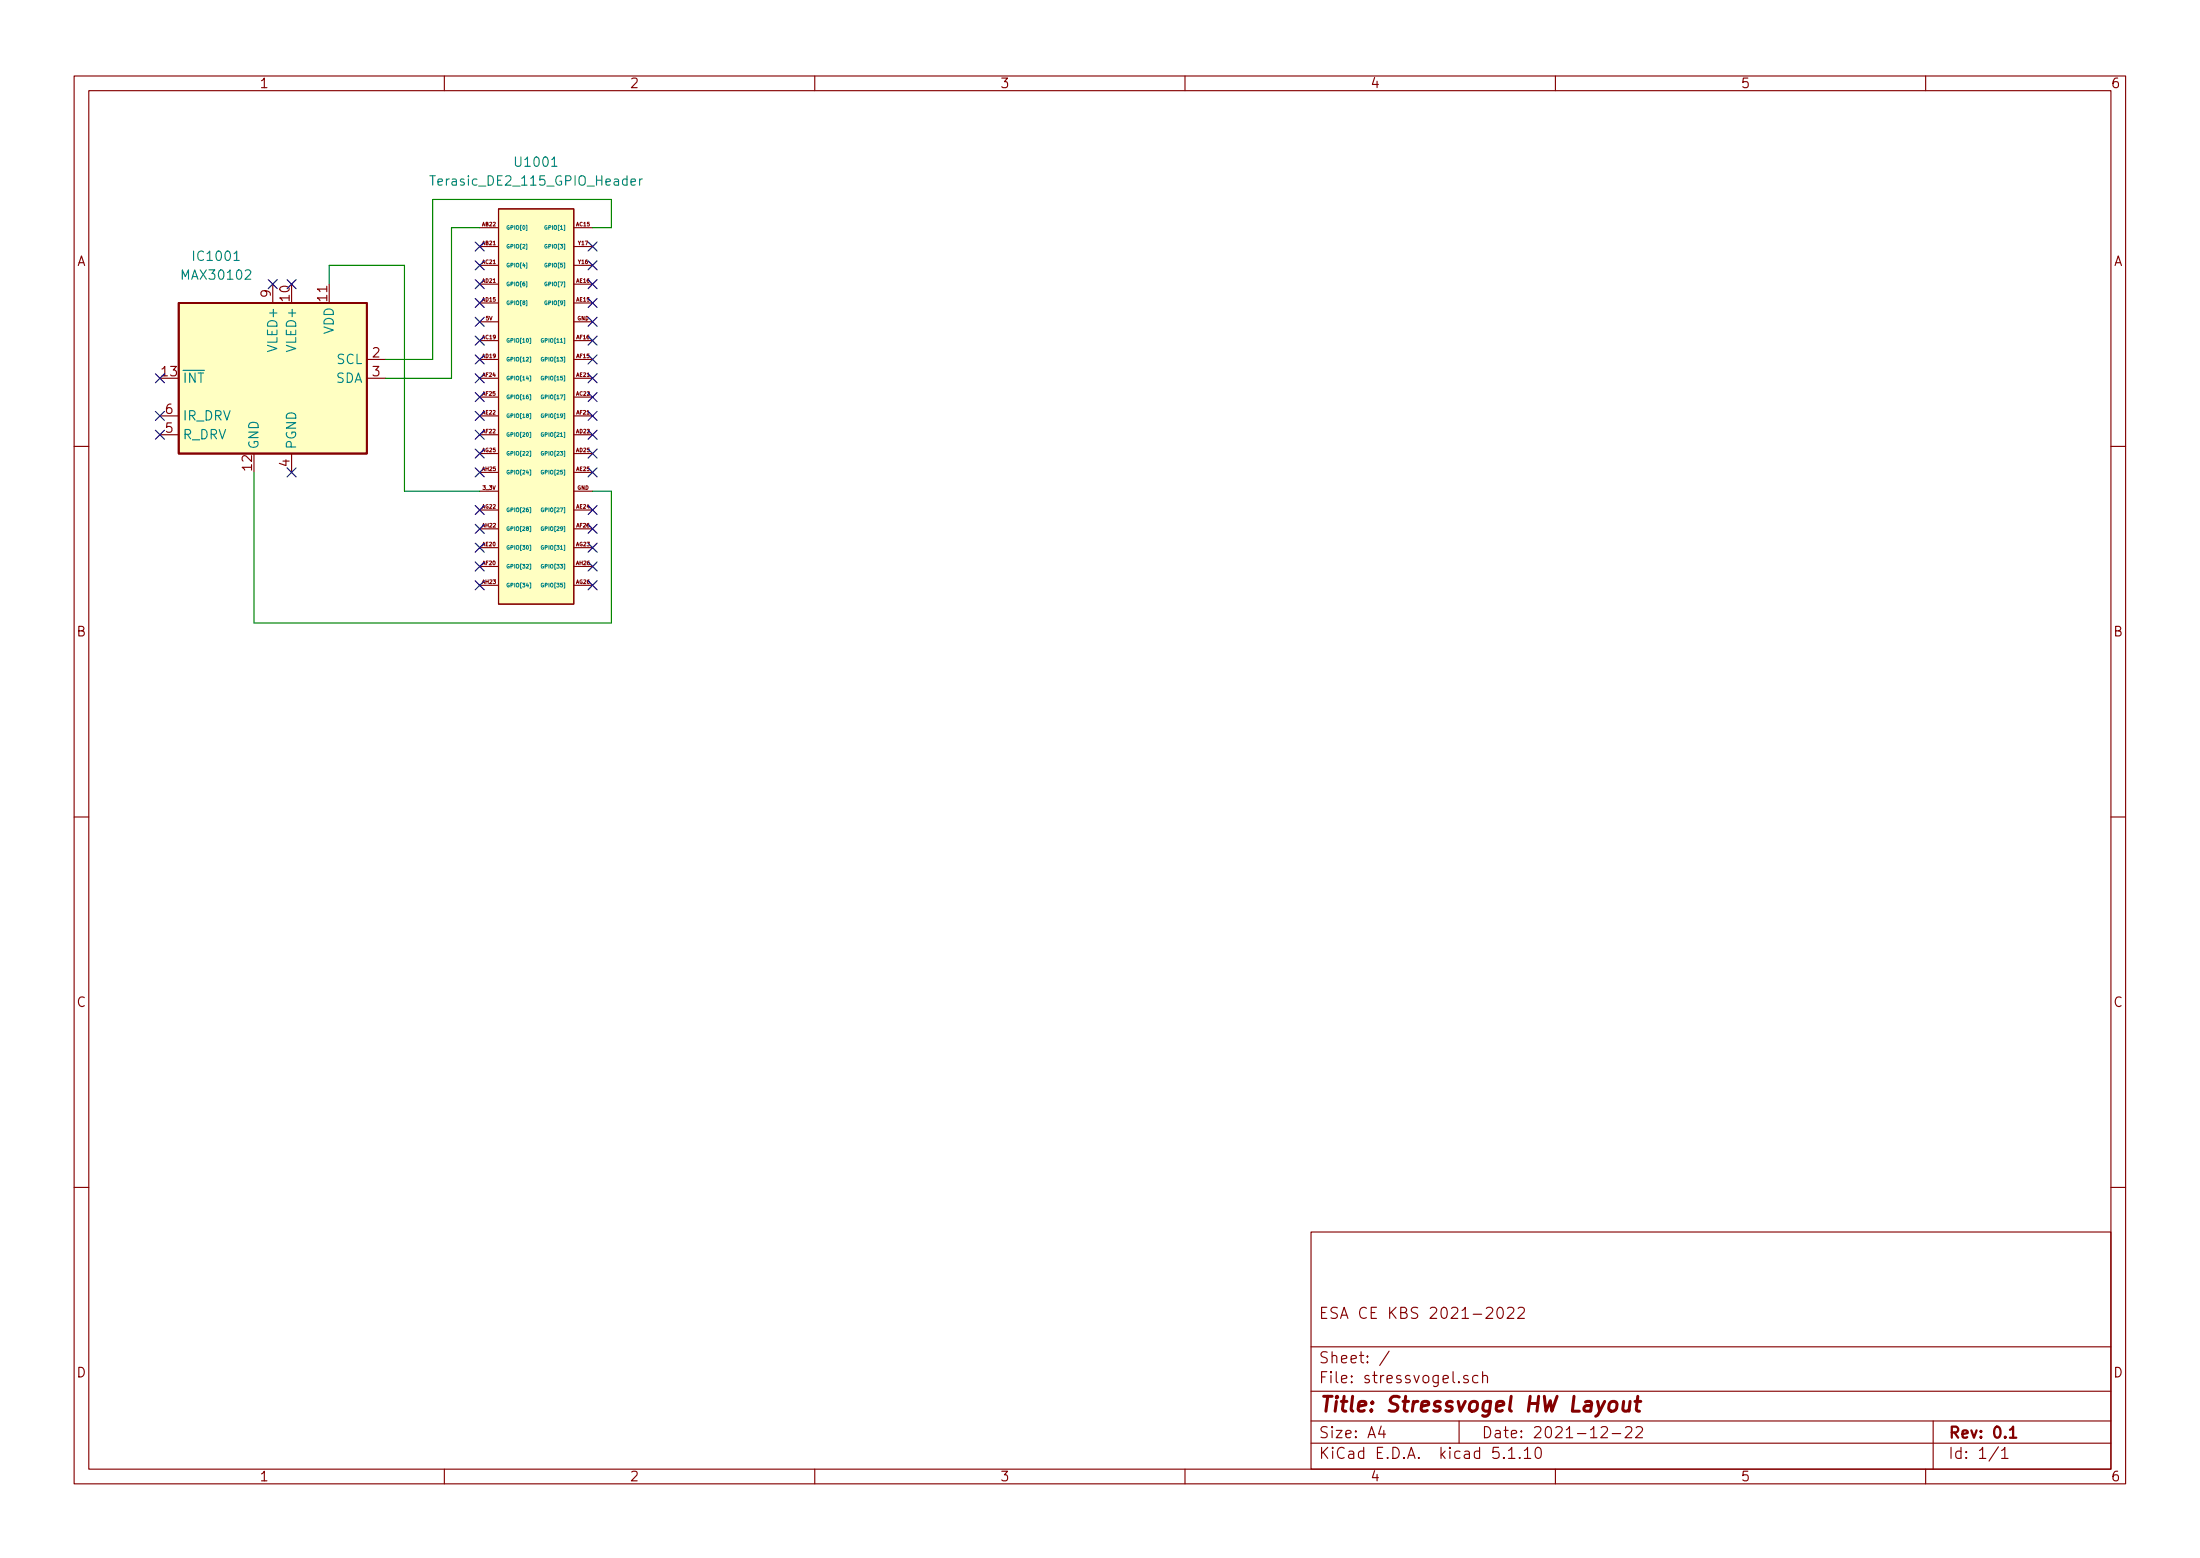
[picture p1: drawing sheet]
EESchema Schematic File Version 4
EELAYER 30 0
EELAYER END
$Descr A4 11693 8268
encoding utf-8
Sheet 1 1
Title "Stressvogel HW Layout"
Date "2021-12-22"
Rev "0.1"
Comp ""
Comment1 "ESA CE KBS 2021-2022"
Comment2 ""
Comment3 ""
Comment4 ""
$EndDescr
$Comp
L Sensor:MAX30102 IC1001
U 1 1
P 1450 2000
F 0 "IC1001" H 1750 2650 50  0000 C CNN
F 1 "MAX30102" H 1750 2550 50  0000 C CNN
F 2 "OptoDevice:Maxim_OLGA-14_3.3x5.6mm_P0.8mm" H 1300 2900 50  0001 C CNN
F 3 "https://datasheets.maximintegrated.com/en/ds/MAX30102.pdf" H 1100 2250 50  0001 C CNN
	1    1450 2000
	-1   0    0    -1  
$EndComp
$Comp
L stressvogel:Terasic_DE2_115_GPIO_Header U1001
U 1 1
P 2850 950
F 0 "U1001" H 2850 1050 50  0000 C CNN
F 1 "Terasic_DE2_115_GPIO_Header" H 2850 950 50  0000 C CNN
F 2 "" H 2850 950 50  0001 C CNN
F 3 "" H 2850 950 50  0001 C CNN
	1    2850 950 
	1    0    0    -1  
$EndComp
Wire Wire Line
	2400 1200 2550 1200
Wire Wire Line
	2300 1050 3250 1050
Wire Wire Line
	3250 1050 3250 1200
Wire Wire Line
	3250 1200 3150 1200
Wire Wire Line
	2050 2000 2400 2000
Wire Wire Line
	2400 1200 2400 2000
Wire Wire Line
	2300 1900 2050 1900
Wire Wire Line
	2300 1050 2300 1900
Wire Wire Line
	1750 1500 1750 1400
Wire Wire Line
	1750 1400 2150 1400
Wire Wire Line
	2150 1400 2150 2600
Wire Wire Line
	2150 2600 2550 2600
Wire Wire Line
	1350 2500 1350 3300
Wire Wire Line
	1350 3300 3250 3300
Wire Wire Line
	3250 3300 3250 2600
Wire Wire Line
	3250 2600 3150 2600
NoConn ~ 1550 1500
NoConn ~ 1550 2500
NoConn ~ 850  2300
NoConn ~ 850  2200
NoConn ~ 850  2000
NoConn ~ 2550 3100
NoConn ~ 2550 3000
NoConn ~ 2550 2900
NoConn ~ 2550 2800
NoConn ~ 2550 2700
NoConn ~ 2550 2500
NoConn ~ 2550 2400
NoConn ~ 2550 2300
NoConn ~ 2550 2200
NoConn ~ 2550 2100
NoConn ~ 2550 2000
NoConn ~ 2550 1900
NoConn ~ 2550 1800
NoConn ~ 2550 1700
NoConn ~ 2550 1600
NoConn ~ 2550 1500
NoConn ~ 2550 1400
NoConn ~ 2550 1300
NoConn ~ 3150 1300
NoConn ~ 3150 1400
NoConn ~ 3150 1500
NoConn ~ 3150 1600
NoConn ~ 3150 1700
NoConn ~ 3150 1800
NoConn ~ 3150 1900
NoConn ~ 3150 2000
NoConn ~ 3150 2100
NoConn ~ 3150 2200
NoConn ~ 3150 2300
NoConn ~ 3150 2400
NoConn ~ 3150 2500
NoConn ~ 3150 2700
NoConn ~ 3150 2800
NoConn ~ 3150 2900
NoConn ~ 3150 3000
NoConn ~ 3150 3100
NoConn ~ 1450 1500
$EndSCHEMATC
